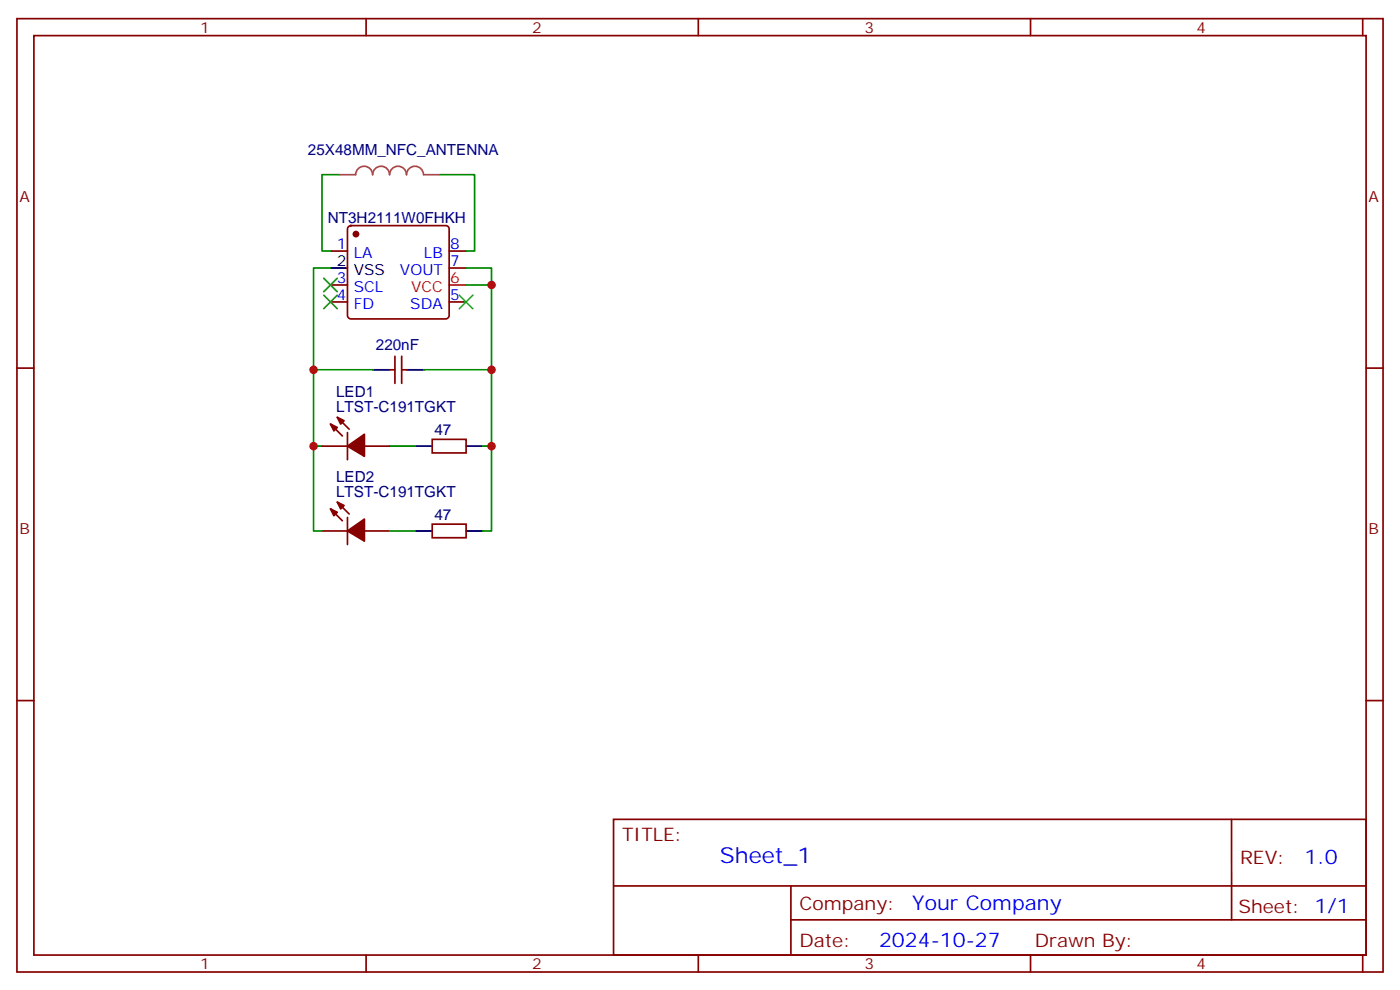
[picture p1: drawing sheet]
<svg xmlns="http://www.w3.org/2000/svg" width="291mm" height="206mm" viewBox="0 0 291 206" stroke-linecap="round" stroke-linejoin="round" font-family="sans-serif">
<g fill="none" stroke="#870000" stroke-width=".35">
<path d="M3.5 3.9h284.4v198.2h-284.4zM7.1 7.4h277.2v191.2h-277.2zM76.2 3.9v3.5M145.3 3.9v3.5M214.5 3.9v3.5M283.6 3.9v3.5M68.8 52.2h3.5M68.8 59.3h3.5M72.6 47.1l.4-.2h19.8a.71 .71 0 0 1 .7 .7v18a.76 .76 0 0 1-.7 .7h-19.8a.76 .76 0 0 1-.7-.7v-18zM93.5 52.2h3.5M93.5 55.7h3.5M3.5 76.6h3.6"/>
<path d="M68.8 62.8h3.5M81.1 76.9h1.1M82.2 74.1v5.6M83.6 74.1v5.6M83.6 76.9h1.1M93.5 62.8h3.5M284.3 76.6h3.6M67 92.8h5.3M68.8 88.2l2.5 2.5M70.2 86.8l2.5 2.5M72.3 90v5.6M75.8 92.8h5.3"/>
<path d="M90 91.4h7v2.8h-7zM67 110.4h5.3M68.8 105.8l2.5 2.5M70.2 104.4l2.5 2.5M72.3 107.6v5.6M75.8 110.4h5.3M90 109h7v2.8h-7zM3.5 145.7h3.6M284.3 145.7h3.6M127.7 170.4h156.6v28.2h-156.6zM256.3 170.4v20.9M76.2 198.6v3.5"/>
<path d="M127.7 184.2h156.5M145.3 198.6v3.5M164.6 191.3h119.6M164.6 184.2v14.1M214.5 198.6v3.5M283.6 198.6v3.5"/>
</g>
<path d="M93.5 59.3h3.5" fill="none" stroke="#f00" stroke-width=".35"/>
<path d="M68.8 55.7h3.5M77.6 76.9h3.5M84.7 76.9h3.5M86.4 92.8h3.6M97 92.8h3.5M86.4 110.4h3.6M97 110.4h3.5" fill="none" stroke="#000" stroke-width=".35"/>
<g fill="#870000" stroke="#870000" stroke-width=".35">
<path d="M72.3 92.8l3.5-2.5v4.6z"/>
<path d="M70.2 86.8l1.4 .7-.7 .7z"/>
<path d="M68.8 88.2l1.4 .7-.7 .7z"/>
<path d="M72.3 110.4l3.5-2.5v4.6z"/>
<path d="M70.2 104.4l1.4 .7-.7 .7z"/>
<path d="M68.8 105.8l1.4 .7-.7 .7z"/>
<circle cx="74.1" cy="48.7" r=".53"/>
</g>
<path d="M70.6 36.3h3.4a1.76 1.76 0 0 1 1.8-1.7 1.76 1.76 0 0 1 1.8 1.7 1.76 1.76 0 0 1 1.7-1.7 1.76 1.76 0 0 1 1.8 1.7 1.76 1.76 0 0 1 1.7-1.7 1.76 1.76 0 0 1 1.8 1.7 1.76 1.76 0 0 1 1.8-1.7 1.76 1.76 0 0 1 1.7 1.7M88.3 36.3h3.4" fill="none" stroke="#a64a4a" stroke-width=".35"/>
<path d="M70.6 36.3h-3.6v15.9h1.8M91.7 36.3h7.1v15.9h-1.8M68.8 55.7h-3.5v21.2h12.3M97 55.7h5.3v21.2h-14.1M97 59.3h5.3M65.3 76.9v15.9h1.7M102.3 76.9v15.9h-1.8M65.3 92.8v17.6h1.7M81.1 92.8h5.3M102.3 92.8v17.6h-1.8M81.1 110.4h5.3" fill="none" stroke="#008700" stroke-width=".35"/>
<path d="M67.4 57.9l2.8 2.8M70.2 57.9l-2.8 2.8M67.4 61.4l2.8 2.8M70.2 61.4l-2.8 2.8M95.6 61.4l2.8 2.8M98.4 61.4l-2.8 2.8" fill="none" stroke="#3c3" stroke-width=".35"/>
<g fill="#c00">
<circle cx="102.3" cy="76.9" r=".88"/>
<circle cx="65.3" cy="76.9" r=".88"/>
<circle cx="102.3" cy="59.3" r=".88"/>
<circle cx="102.3" cy="92.8" r=".88"/>
<circle cx="65.3" cy="92.8" r=".88"/>
</g>
<text font-size="4.6" fill="#00f" x="149.8" y="179.4">Sheet_1</text>
<g font-size="4.2" fill="#00f">
<text x="271.5" y="179.7">1.0</text>
<text x="189.9" y="189.2">Your Company</text>
<text x="183" y="197">2024-10-27</text>
</g>
<g font-size="3.9" fill="#800">
<text x="129.5" y="175">TITLE:</text>
<text x="258.1" y="179.7">REV:</text>
<text x="166.4" y="189.2">Company:</text>
<text x="257.7" y="189.8">Sheet: 1/1</text>
<text x="166.4" y="196.8">Date:</text>
<text x="215.4" y="196.9">Drawn By:</text>
</g>
<g font-size="3.2" fill="#800">
<text x="41.6" y="6.9">1</text>
<text x="110.8" y="6.9">2</text>
<text x="179.9" y="6.9">3</text>
<text x="249.1" y="6.9">4</text>
<text x="4.1" y="42">A</text>
<text x="284.9" y="42">A</text>
<text x="4.1" y="111.1">B</text>
<text x="284.9" y="111.1">B</text>
<text x="41.6" y="201.6">1</text>
<text x="110.8" y="201.6">2</text>
<text x="179.9" y="201.6">3</text>
<text x="249.1" y="201.6">4</text>
</g>
<g font-size="3.2" fill="#000080">
<text x="64.1" y="32.2">25X48MM_NFC_ANTENNA</text>
<text x="68.2" y="46.3">NT3H2111W0FHKH</text>
<text x="78.2" y="72.8">220nF</text>
<text x="70" y="82.6">LED1</text>
<text x="70" y="85.7">LTST-C191TGKT</text>
<text x="90.4" y="90.4">47</text>
<text x="70" y="100.2">LED2</text>
<text x="70" y="103.4">LTST-C191TGKT</text>
<text x="90.4" y="108">47</text>
</g>
<g font-size="3.2" fill="#00f">
<text x="70.1" y="51.9">1</text>
<text x="73.6" y="53.6">LA</text>
<text x="88.2" y="53.6">LB</text>
<text x="93.7" y="51.9">8</text>
<text x="70.1" y="58.9">3</text>
<text x="83.2" y="57.1">VOUT</text>
<text x="93.7" y="55.4">7</text>
<text x="70.1" y="62.4">4</text>
<text x="73.6" y="64.2">FD</text>
<text x="73.6" y="60.7">SCL</text>
<text x="85.4" y="64.2">SDA</text>
<text x="93.7" y="62.4">5</text>
</g>
<g font-size="3.2">
<text x="70.1" y="55.4">2</text>
<text x="73.6" y="57.1">VSS</text>
</g>
<g font-size="3.2" fill="#f00">
<text x="93.7" y="58.9">6</text>
<text x="85.6" y="60.7">VCC</text>
</g>
</svg>
